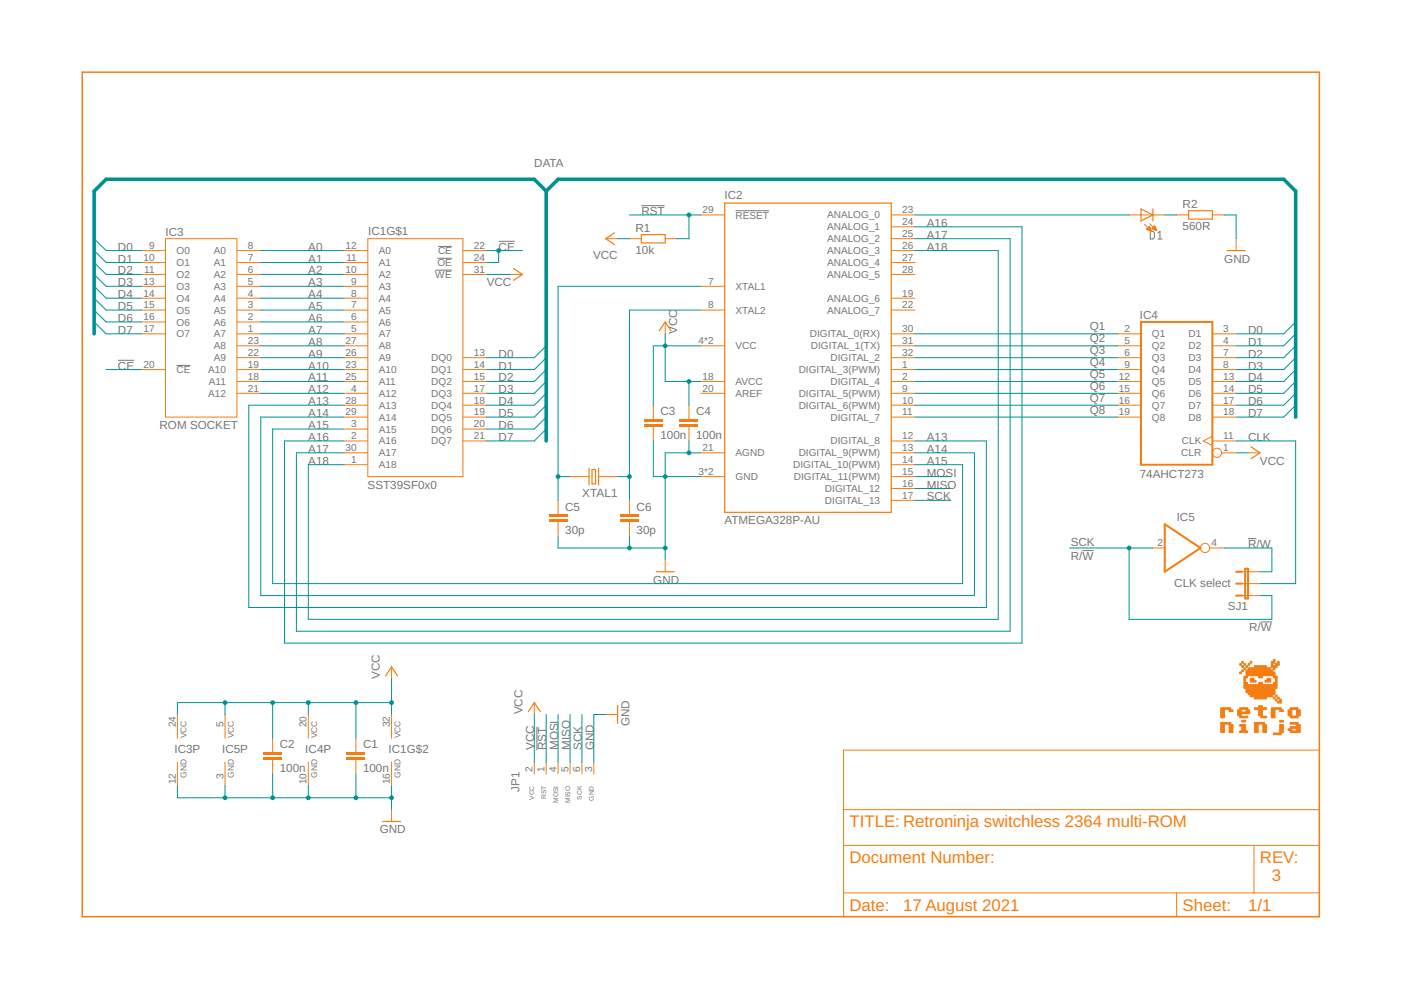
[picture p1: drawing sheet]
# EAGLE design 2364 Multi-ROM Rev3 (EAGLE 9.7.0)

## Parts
C1  100n  C-EUC0805  [C0805]
C2  100n  C-EUC0805  [C0805]
C3  100n  C-EUC0805  [C0805]
C4  100n  C-EUC0805  [C0805]
C5  30p  C-EUC0805  [C0805]
C6  30p  C-EUC0805  [C0805]
D1  LED_0805  [LED0805]
IC1  SST39SF0x0  SST39XX040_PLCC_SHORT  [PLCC32_SHORT]
IC2  ATMEGA328P-AU  ARDUINO_168_328_TQFP  [TQFP32]
IC3  ROM SOCKET  2364_DOWNPINS  [DIL24-6_DOWNPINS]
IC4  74AHCT273  74273NS  [SO20]
IC5  741G04_SOT23  [SOT23-5]
JP1  ICSP_CONNECTOR_TL866_RIGHT2  [HEADER_1X6_RIGHT]
R1  10k  R-EU_R0805  [R0805]
R2  560R  R-EU_R0805  [R0805]
SJ1  JUMPER-3SJ  [SJ-3]
XTAL1  CRYSTAL  [CRYSTAL_SMD-2_7X4X2.3]

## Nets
!CE: IC1.22(!CE) IC1.24(!OE) IC3.20(!CE)
!R!/W: IC5.4(O) SJ1.3
!RST: IC2.29(!RESET) JP1.1(RST) R1.2
A0: IC1.12(A0) IC3.8(A0)
A1: IC1.11(A1) IC3.7(A1)
A2: IC1.10(A2) IC3.6(A2)
A3: IC1.9(A3) IC3.5(A3)
A4: IC1.8(A4) IC3.4(A4)
A5: IC1.7(A5) IC3.3(A5)
A6: IC1.6(A6) IC3.2(A6)
A7: IC1.5(A7) IC3.1(A7)
A8: IC1.27(A8) IC3.23(A8)
A9: IC1.26(A9) IC3.22(A9)
A10: IC1.23(A10) IC3.19(A10)
A11: IC1.25(A11) IC3.18(A11)
A12: IC1.4(A12) IC3.21(A12)
A13: IC1.28(A13) IC2.12(DIGITAL_8)
A14: IC1.29(A14) IC2.13(DIGITAL_9(PWM))
A15: IC1.3(A15) IC2.14(DIGITAL_10(PWM))
A16: IC1.2(A16) IC2.24(ANALOG_1)
A17: IC1.30(A17) IC2.25(ANALOG_2)
A18: IC1.1(A18) IC2.26(ANALOG_3)
CLK: IC4.11(CLK) SJ1.2
D0: IC1.13(DQ0) IC3.9(O0) IC4.3(D1)
D1: IC1.14(DQ1) IC3.10(O1) IC4.4(D2)
D2: IC1.15(DQ2) IC3.11(O2) IC4.7(D3)
D3: IC1.17(DQ3) IC3.13(O3) IC4.8(D4)
D4: IC1.18(DQ4) IC3.14(O4) IC4.13(D5)
D5: IC1.19(DQ5) IC3.15(O5) IC4.14(D6)
D6: IC1.20(DQ6) IC3.16(O6) IC4.17(D7)
D7: IC1.21(DQ7) IC3.17(O7) IC4.18(D8)
GND: C1.2 C2.2 C3.2 C4.2 C5.2 C6.2 IC1.16(GND) IC2.3(GND) IC2.5(GND) IC2.21(AGND) IC3.12(GND) IC4.10(GND) IC5.3(GND) JP1.3(GND) R2.2
MISO: IC2.16(DIGITAL_12) JP1.5(MISO)
MOSI: IC2.15(DIGITAL_11(PWM)) JP1.4(MOSI)
N$16: C6.1 IC2.8(XTAL2) XTAL1.1
N$17: C5.1 IC2.7(XTAL1) XTAL1.2
N$25: D1.A IC2.23(ANALOG_0)
N$26: D1.C R2.1
Q1: IC2.30(DIGITAL_0(RX)) IC4.2(Q1)
Q2: IC2.31(DIGITAL_1(TX)) IC4.5(Q2)
Q3: IC2.32(DIGITAL_2) IC4.6(Q3)
Q4: IC2.1(DIGITAL_3(PWM)) IC4.9(Q4)
Q5: IC2.2(DIGITAL_4) IC4.12(Q5)
Q6: IC2.9(DIGITAL_5(PWM)) IC4.15(Q6)
Q7: IC2.10(DIGITAL_6(PWM)) IC4.16(Q7)
Q8: IC2.11(DIGITAL_7) IC4.19(Q8)
SCK: IC2.17(DIGITAL_13) IC5.2(I) JP1.6(SCK) SJ1.1
VCC: C1.1 C2.1 C3.1 C4.1 IC1.31(!WE) IC1.32(VCC) IC2.4(VCC) IC2.6(VCC) IC2.18(AVCC) IC3.24(VCC) IC4.1(CLR) IC4.20(VCC) IC5.5(VCC) JP1.2(VCC) R1.1
Unconnected: IC2.19(ANALOG_6) IC2.20(AREF) IC2.22(ANALOG_7) IC2.27(ANALOG_4) IC2.28(ANALOG_5)

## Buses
DATA:D[0..7]

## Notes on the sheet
- R/!W
- CLK select
- R/!W
- Retroninja switchless 2364 multi-ROM
- 3
- 17 August 2021
